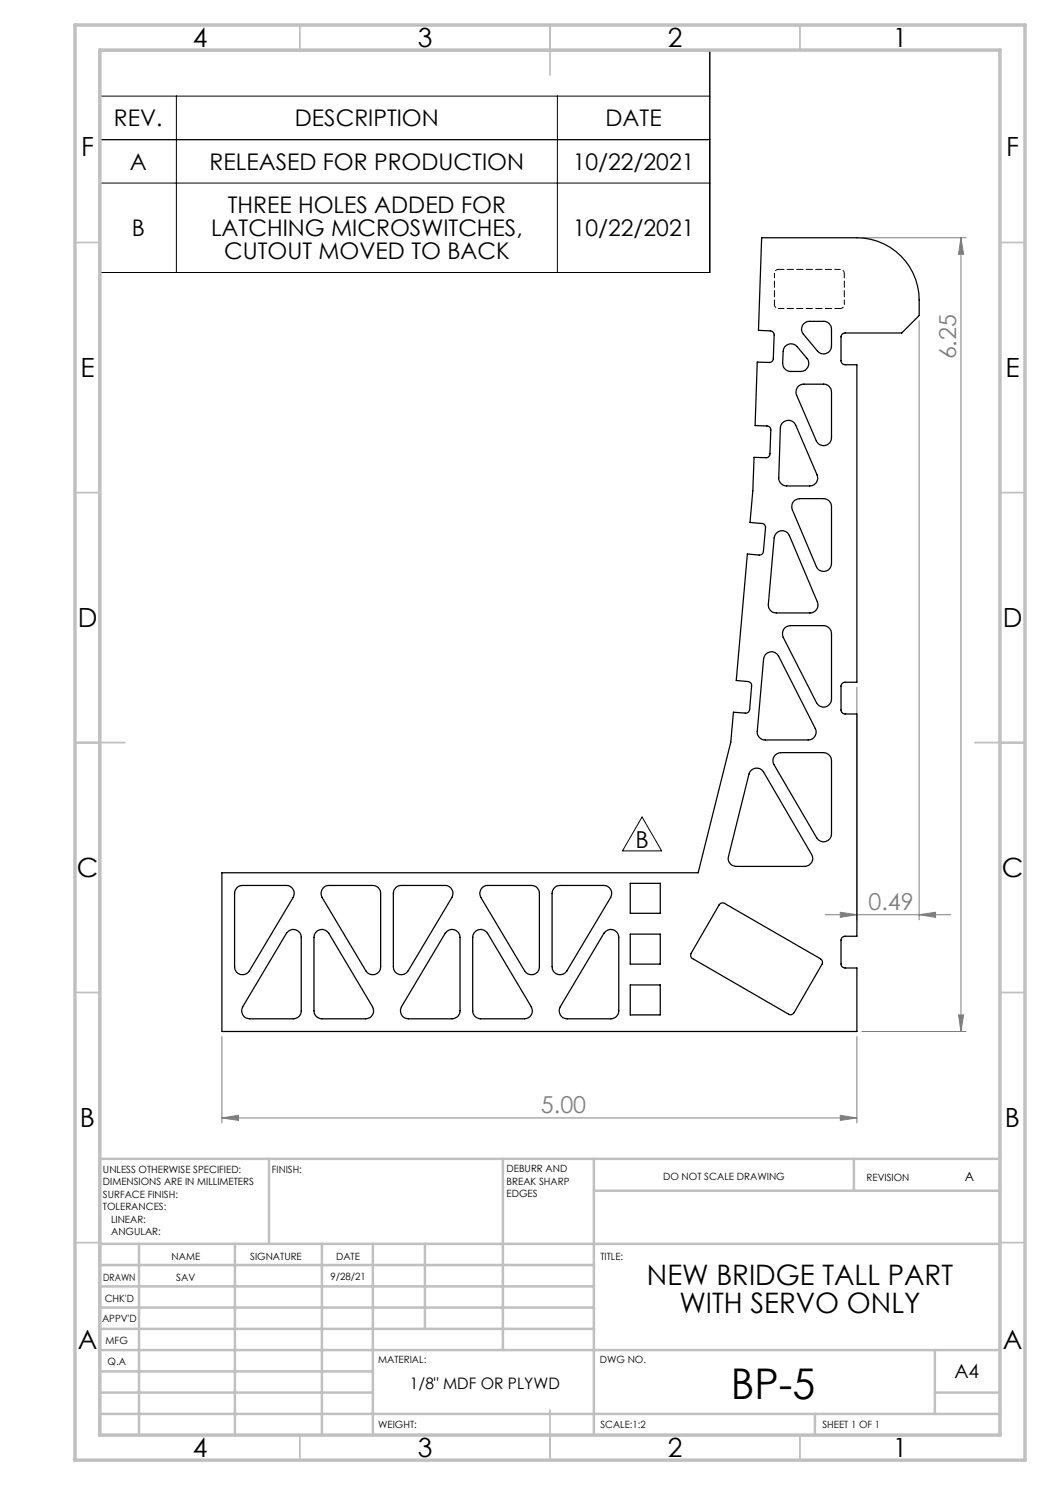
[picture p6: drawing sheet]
<svg xmlns="http://www.w3.org/2000/svg" width="210mm" height="297mm" viewBox="0 0 210 297" stroke-linecap="round" stroke-linejoin="round" font-family="sans-serif">
<g fill="none" stroke="#808080" stroke-width=".2">
<path d="M172.4 47.6h20.8M192.2 47.6l.5 3.3h-1zM192.2 47.6v158.7M183.8 64.1v119.9M171.4 137.4v46.6M165 182.9h25.2M168.1 182.5l3.3 .4-3.3 .6zM183.8 182.9l3.3-.4v1zM44.4 207.3v17.3M171.4 207.3v17.3M172.4 206.3h20.8M191.7 203h1l-.5 3.3z"/>
<path d="M44.4 223.6l3.3-.5v1zM44.4 223.6h127M168.1 223.1l3.3 .5-3.3 .5z"/>
</g>
<path d="M20 10.1h122v44.4h-122zM20 19.2h122M35.3 19.2v35.3M111.5 19.2v35.3M20 36.6h122M142 27.9h-122M128.4 163.4l3.9 6.8h-7.8z" fill="none" stroke="#000" stroke-width=".2"/>
<g fill="none" stroke="#c0c0c0" stroke-width=".35">
<path d="M60 5v5M110 5v10M160 5v5M15 48.5h5M200 48.5h5M15 98.5h5M200 98.5h5M15 148.5h10M195 148.5h10M15 198.5h5M200 198.5h5M15 248.5h5"/>
<path d="M200 248.5h5M60 287v5M110 282v10M160 287v5"/>
</g>
<g fill="none" stroke="#c0c0c0" stroke-width=".5">
<path d="M53.8 231.8v17M100.6 231.8v38.2M118.8 231.8v55.2M118.8 238.2h81.2M170.8 231.8v6.4M200 231.8h-180v55.2M20 248.8h180M20 257.3h98.8M20 253h98.8M27.8 248.8v38.2M47 248.8v38.2M64.4 248.8v38.2"/>
<path d="M74.6 248.8v38.2M85 248.8v17M20 265.8h98.8M20 261.5h98.8M20 278.5h54.6M20 274.3h54.6M20 270h180M187 278.5h13M187 270v12.8M20 282.8h180M163 282.8v4.2"/>
</g>
<path d="M15 5h190v287h-190zM20 10h180v277h-180z" fill="none" stroke="#c0c0c0" stroke-width=".7"/>
<g fill="#808080">
<path d="M183.8 182.9l3.3-.4v1zM168.1 182.5l3.3 .4-3.3 .6z"/>
<path d="M44.4 223.6l3.3-.5v1zM168.1 223.1l3.3 .5-3.3 .5z"/>
<path d="M191.7 203h1l-.5 3.3zM192.2 47.6l.5 3.3h-1z"/>
</g>
<g fill="none" stroke="#000" stroke-width=".25">
<path d="M152.3 47.6h19.1a12.5 12.5 0 0 1 12.4 12.4v3.1l-3.5 3.5h-11.3a.78 .78 0 0 0-.8 .8v4.7a.85 .85 0 0 0 .8 .9h2.4v63.5h-2.4a.78 .78 0 0 0-.8 .7v4.8a.85 .85 0 0 0 .8 .8h2.4v44.5h-2.4a.78 .78 0 0 0-.8 .7v4.8a.85 .85 0 0 0 .8 .8h2.4v12.7h-127v-31.7h95.2l6.6-26.2 .5-6 2.3 .2a.79 .79 0 0 0 .9-.7l.4-4.7a.79 .79 0 0 0-.7-.9l-2.4-.2 2.3-25.3 2.3 .2a.78 .78 0 0 0 .9-.7l.4-4.8a.78 .78 0 0 0-.7-.8l-2.4-.2 .6-6.4 .2-6.6h2.4a.78 .78 0 0 0 .8-.7l.2-4.8a.78 .78 0 0 0-.8-.8l-2.4-.1 .4-12.7 2.4 .1a.78 .78 0 0 0 .9-.7l.1-4.8a.78 .78 0 0 0-.7-.8l-2.4-.1zM156.9 69.4a1.61 1.61 0 0 1 2.5-.1l2 2.4a1.6 1.6 0 0 1 .2 1.7 1.6 1.6 0 0 1-1.4 .9h-2.1a1.63 1.63 0 0 1-1.6-1.7l.1-2.3zM159.7 77.2l.7-.3 .4-.1h3.9a1.57 1.57 0 0 1 1.6 1.6v9.2a1.58 1.58 0 0 1-1.3 1.5 1.58 1.58 0 0 1-1.7-.9l-4-9.2a1.68 1.68 0 0 1 .4-1.8zM160.7 64.8l.7-.5h3.3a1.57 1.57 0 0 1 1.6 1.6v3.3a1.59 1.59 0 0 1-1 1.5 1.59 1.59 0 0 1-1.8-.5l-2.8-3.4a1.5 1.5 0 0 1 0-2zM156.5 84.6a1.6 1.6 0 0 1 2.6 .4l4.3 10a1.56 1.56 0 0 1-1.4 2.2h-4.7a1.57 1.57 0 0 1-1.5-1.6l.3-10zM155.3 106.6a1.56 1.56 0 0 1 2.6 .5l5.6 13.3a1.58 1.58 0 0 1-1.5 2.2h-6.7a1.58 1.58 0 0 1-1.6-1.7l1.1-13.3zM158.9 100.2l1-.5h4.8a1.57 1.57 0 0 1 1.6 1.6v11.4a1.57 1.57 0 0 1-1.3 1.6 1.57 1.57 0 0 1-1.7-1l-4.8-11.4a1.67 1.67 0 0 1 .4-1.7zM153.1 130.9a1.57 1.57 0 0 1 2.6 .3l7.4 14.5a1.58 1.58 0 0 1-1.5 2.3h-8.6a1.57 1.57 0 0 1-1.6-1.7l1.3-14.5zM157 125.6l1.1-.5h6.6a1.63 1.63 0 0 1 1.6 1.6v13.1a1.58 1.58 0 0 1-1.2 1.6 1.58 1.58 0 0 1-1.8-.9l-6.7-13a1.74 1.74 0 0 1 .4-1.9zM150.3 154a1.58 1.58 0 0 1 2.4 .4l9.6 16.5a1.57 1.57 0 0 1-1.3 2.4h-13.8a1.6 1.6 0 0 1-1.5-2l4.1-16.5zM155 151l.8-.4 .4-.1h8.5a1.63 1.63 0 0 1 1.6 1.6v14.7a1.59 1.59 0 0 1-1.2 1.5 1.59 1.59 0 0 1-1.8-.7l-8.5-14.7a1.58 1.58 0 0 1 .2-1.9zM47.4 177.5l.5-.3 .6-.1h8.8a1.61 1.61 0 0 1 1.3 2.4l-8.7 14.7a1.59 1.59 0 0 1-1.8 .7 1.59 1.59 0 0 1-1.2-1.5v-14.7l.1-.6z"/>
<path d="M64.7 177.5l.7-.4h.4h8.7a1.57 1.57 0 0 1 1.6 1.6v14.7a1.59 1.59 0 0 1-1.1 1.5 1.59 1.59 0 0 1-1.8-.7l-8.8-14.7a1.64 1.64 0 0 1 .3-2zM79.1 177.5l.6-.3 .6-.1h8.7a1.61 1.61 0 0 1 1.4 2.4l-8.8 14.7a1.59 1.59 0 0 1-1.8 .7 1.59 1.59 0 0 1-1.1-1.5v-14.7l.1-.6zM96.4 177.5l.7-.4h.4h8.8a1.57 1.57 0 0 1 1.6 1.6v14.7a1.59 1.59 0 0 1-1.2 1.5 1.59 1.59 0 0 1-1.8-.7l-8.7-14.7a1.64 1.64 0 0 1 .2-2zM110.9 177.5l.5-.3 .6-.1h8.8a1.61 1.61 0 0 1 1.3 2.4l-8.7 14.7a1.59 1.59 0 0 1-1.8 .7 1.59 1.59 0 0 1-1.2-1.5v-14.7l.1-.6zM126 176.7h6v6h-6zM57.6 186.3a1.59 1.59 0 0 1 1.7-.3 1.59 1.59 0 0 1 1 1.5v14.7a1.57 1.57 0 0 1-1.6 1.6h-8.8a1.61 1.61 0 0 1-1.4-2.4l8.8-14.7zM63.1 186.5a1.59 1.59 0 0 1 2.7 .2l8.7 14.7a1.61 1.61 0 0 1-1.4 2.4h-8.7a1.57 1.57 0 0 1-1.6-1.6v-14.7zM89.4 186.3a1.59 1.59 0 0 1 1.7-.3 1.59 1.59 0 0 1 .9 1.5v14.7a1.57 1.57 0 0 1-1.6 1.6h-8.7a1.61 1.61 0 0 1-1.4-2.4l8.7-14.7zM94.9 186.5a1.59 1.59 0 0 1 2.6 .2l8.8 14.7a1.61 1.61 0 0 1-1.4 2.4h-8.8a1.57 1.57 0 0 1-1.6-1.6v-14.7zM121.1 186.3a1.59 1.59 0 0 1 1.7-.3 1.59 1.59 0 0 1 1 1.5v14.7a1.57 1.57 0 0 1-1.6 1.6h-8.8a1.61 1.61 0 0 1-1.4-2.4l8.8-14.7zM126 186.8h6v6h-6zM126 197h6v6h-6z"/>
<path d="M143.9 180.9l.6-.3 .4 .1 19.2 11.1a.84 .84 0 0 1 .3 1.1l-5.6 9.6a.81 .81 0 0 1-1.1 .3l-19.2-11.1a.76 .76 0 0 1-.3-1z"/>
</g>
<path d="M154.9 54.7v6.2M168.9 60.9v-6.2" fill="none" stroke="#000" stroke-width=".2" stroke-dasharray="1.3 .6" stroke-dashoffset=".4"/>
<path d="M155.7 53.9a.79 .79 0 0 0-.8 .8M168.9 54.7a.79 .79 0 0 0-.8-.8M154.9 60.9a.79 .79 0 0 0 .8 .8M168.1 61.7a.79 .79 0 0 0 .8-.8" fill="none" stroke="#000" stroke-width=".2" stroke-dasharray="1.3 .6" stroke-dashoffset=".6"/>
<path d="M168.1 53.9h-12.4M155.7 61.7h12.4" fill="none" stroke="#000" stroke-width=".2" stroke-dasharray="1.3 .6" stroke-dashoffset=".2"/>
<text font-size="8.5" x="146.2" y="279.7">BP-5</text>
<g font-size="5.6">
<text x="129.4" y="256.9">NEW BRIDGE TALL PART</text>
<text x="135.9" y="262.6">WITH SERVO ONLY</text>
</g>
<g font-size="5.3">
<text x="38.5" y="9.5">4</text>
<text x="83.5" y="9.5">3</text>
<text x="133.6" y="9.5">2</text>
<text x="178.6" y="9.5">1</text>
<text x="16.2" y="31.2">F</text>
<text x="201.2" y="31.2">F</text>
<text x="16.1" y="75.5">E</text>
<text x="201.1" y="75.5">E</text>
<text x="15.5" y="125.5">D</text>
<text x="200.5" y="125.5">D</text>
<text x="15.4" y="175.5">C</text>
<text x="200.4" y="175.5">C</text>
<text x="16" y="225.5">B</text>
<text x="201" y="225.5">B</text>
<text x="15.5" y="269.8">A</text>
<text x="200.5" y="269.8">A</text>
<text x="38.5" y="291.5">4</text>
<text x="83.5" y="291.5">3</text>
<text x="133.6" y="291.5">2</text>
<text x="178.6" y="291.5">1</text>
</g>
<g font-size="4.7" fill="#808080">
<text x="191.2" y="71.9" transform="rotate(-90 191.2 71.9)">6.25</text>
<text x="173.7" y="181.9">0.49</text>
<text x="108.2" y="222.6">5.00</text>
</g>
<text font-size="4.7" x="127.1" y="169.6">B</text>
<g font-size="4.6">
<text x="22.8" y="25.3">REV.</text>
<text x="59" y="25.3">DESCRIPTION</text>
<text x="121.1" y="25.3">DATE</text>
<text x="26" y="34">A</text>
<text x="41.9" y="34">RELEASED FOR PRODUCTION</text>
<text x="114.5" y="34">10/22/2021</text>
<text x="26.3" y="47.3">B</text>
<text x="42.2" y="47.3">LATCHING MICROSWITCHES,</text>
<text x="45.5" y="42.7">THREE HOLES ADDED FOR</text>
<text x="114.5" y="47.3">10/22/2021</text>
<text x="44.8" y="51.8">CUTOUT MOVED TO BACK</text>
</g>
<text font-size="3.9" x="190.9" y="275.5">A4</text>
<text font-size="3.2" x="82" y="277.9">1/8&quot; MDF OR PLYWD</text>
<text font-size="2.5" x="192.9" y="236.1">A</text>
<g font-size="2">
<text x="20.6" y="234.6">UNLESS OTHERWISE SPECIFIED:</text>
<text x="20.6" y="237.1">DIMENSIONS ARE IN MILLIMETERS</text>
<text x="20.6" y="239.6">SURFACE FINISH:</text>
<text x="54.4" y="234.6">FINISH:</text>
<text x="101.3" y="234.5">DEBURR AND</text>
<text x="101.3" y="237">BREAK SHARP</text>
<text x="101.3" y="239.5">EDGES</text>
<text x="132.6" y="236">DO NOT SCALE DRAWING</text>
<text x="173.3" y="236.2">REVISION</text>
<text x="20.6" y="242.1">TOLERANCES:</text>
<text x="22.2" y="244.6">LINEAR:</text>
<text x="22.2" y="247.1">ANGULAR:</text>
<text x="34.3" y="252">NAME</text>
<text x="50" y="251.9">SIGNATURE</text>
<text x="67.2" y="251.9">DATE</text>
<text x="120.1" y="251.9">TITLE:</text>
<text x="20.6" y="256.1">DRAWN</text>
<text x="35.3" y="256.1">SAV</text>
<text x="66.1" y="255.9">9/28/21</text>
<text x="20.9" y="260.3">CHK'D</text>
<text x="20.4" y="264.4">APPV'D</text>
<text x="21.1" y="268.8">MFG</text>
<text x="21.5" y="273">Q.A</text>
<text x="75.6" y="272.5">MATERIAL:</text>
<text x="120" y="272.5">DWG NO.</text>
<text x="75.6" y="285.5">WEIGHT:</text>
<text x="120.1" y="285.6">SCALE:1:2</text>
<text x="164.5" y="285.6">SHEET 1 OF 1</text>
</g>
</svg>
